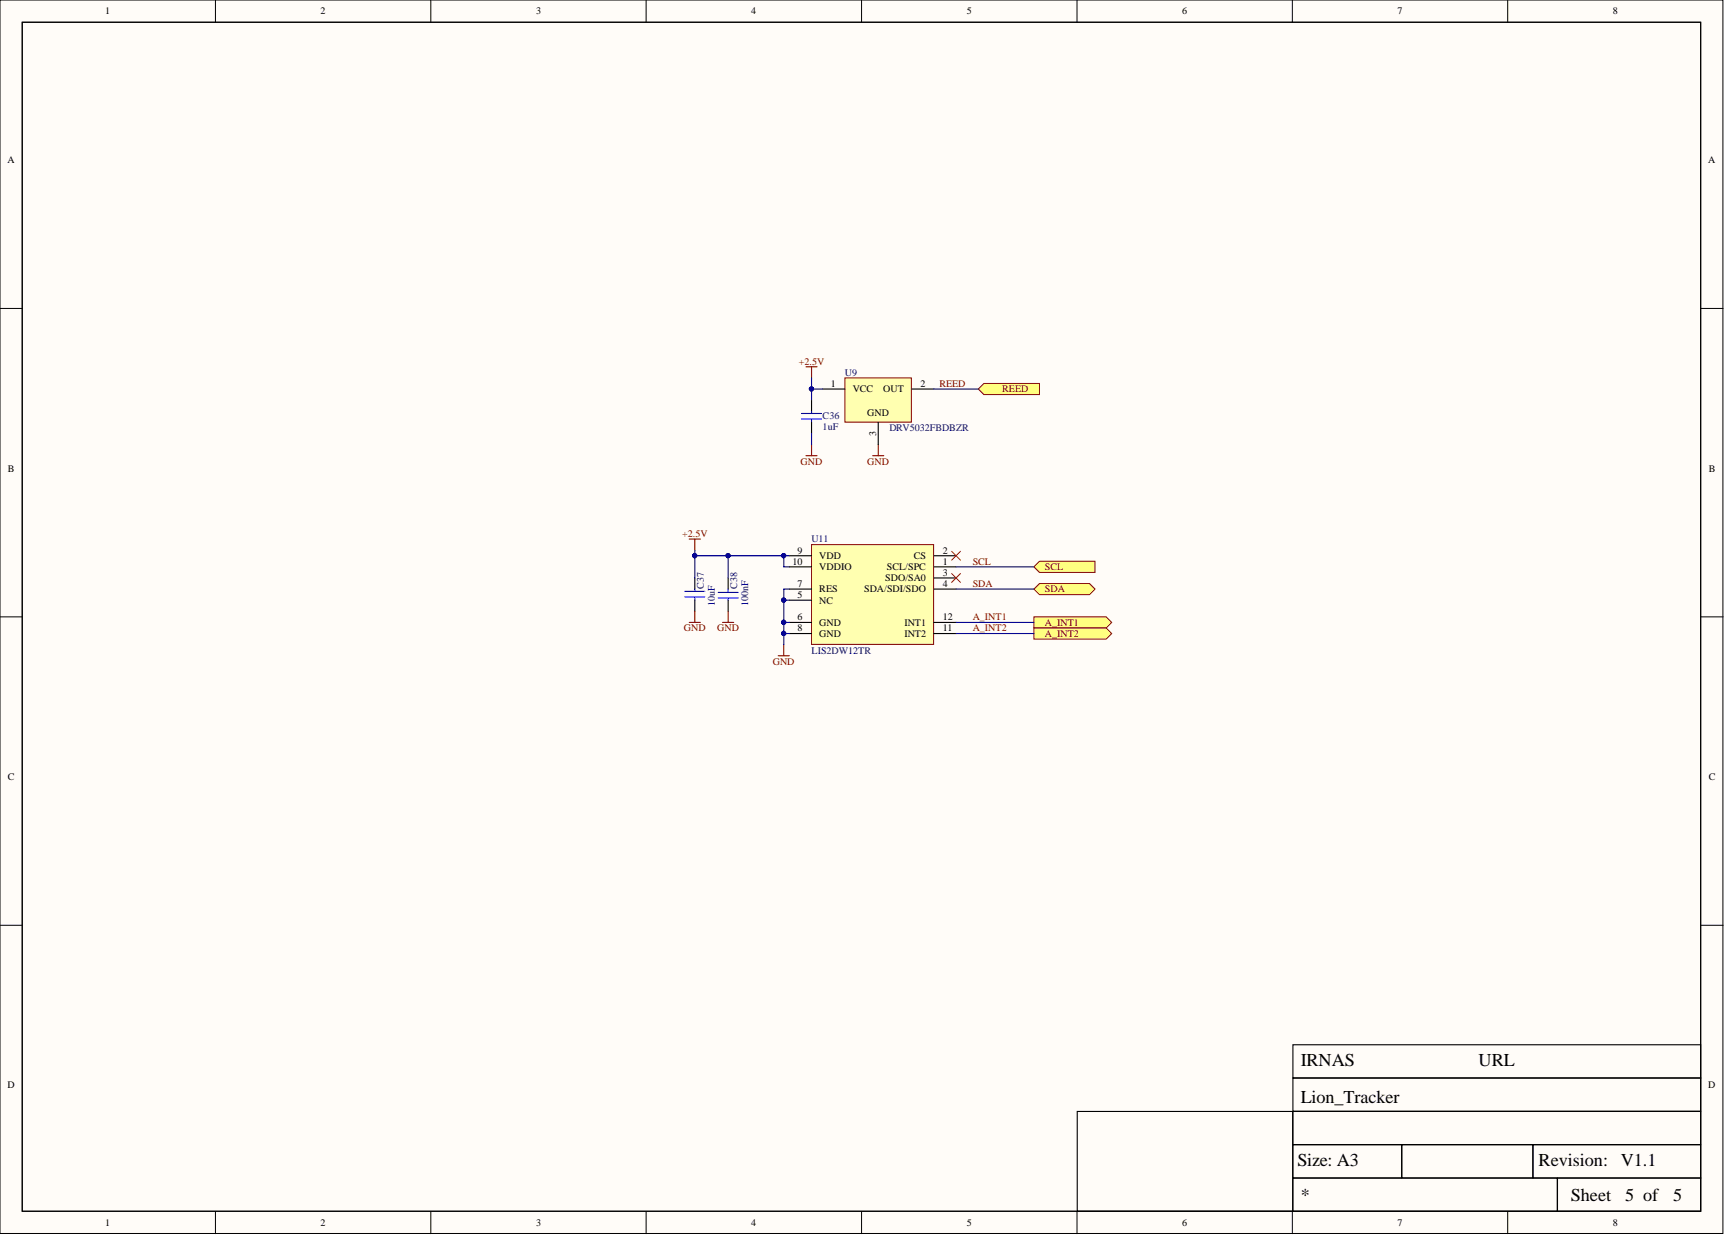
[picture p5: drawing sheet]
<svg xmlns="http://www.w3.org/2000/svg" width="393mm" height="282mm" viewBox="0 0 393 282" stroke-linecap="round" stroke-linejoin="round" font-family="sans-serif">
<g fill="#fffcf8" stroke="#000" stroke-width=".23">
<path d="M0 0h392.9v281.3h-392.9z"/>
<path d="M5.1 5.1h382.7v271.1h-382.7z"/>
</g>
<g fill="none" stroke="#000" stroke-width=".23">
<path d="M49.1 0v5.1M98.2 0v5.1M147.3 0v5.1M196.5 0v5.1M245.6 0v5.1M294.7 0v5.1M343.8 0v5.1M0 70.3h5.1M387.9 70.3h5M0 140.7h5.1M387.9 140.7h5M0 211h5.1"/>
<path d="M387.9 211h5M49.1 276.3v5M98.2 276.3v5M147.3 276.3v5M196.5 276.3v5M245.6 276.3v5M294.7 276.3v5M343.8 276.3v5"/>
</g>
<path d="M5.1 5.1h382.7v271.1h-382.7zM294.8 238.3h93v7.5h-93zM245.6 253.5h49.2v22.7h-49.2zM294.8 253.5h93v7.5h-93zM294.8 245.9h93v7.5h-93zM294.8 261.1h24.8v7.5h-24.8zM294.8 268.7h60.3v7.5h-60.3zM319.7 261.1h29.8v7.5h-29.8zM349.6 261.1h38.2v7.5h-38.2zM355.2 268.7h32.6v7.5h-32.6z" fill="none" stroke="#000" stroke-width=".25"/>
<path d="M185.1 124.2h27.8v22.8h-27.8z" fill="#ffffb0" stroke="#800000" stroke-width=".23"/>
<path d="M180 129.3h5.1M180 126.7h5.1M180 134.3h5.1M180 136.9h5.1M212.9 129.3h5.1M212.9 126.7h5.1M212.9 131.8h5.1M212.9 134.3h5.1M180 144.5h5.1M180 141.9h5.1M212.9 144.5h5.1M212.9 141.9h5.1" fill="none" stroke="#000" stroke-width=".25"/>
<path d="M177.4 149.5h2.6M178.7 147v2.5" fill="none" stroke="#800000" stroke-width=".25"/>
<g fill="#ffff80" stroke="#800000" stroke-width=".23">
<path d="M235.8 129.3l1.2-1.3h12.7v2.5h-12.7z" fill-rule="evenodd"/>
<path d="M235.8 134.3l1.2-1.2h11.4l1.3 1.2-1.3 1.3h-11.4z" fill-rule="evenodd"/>
<path d="M235.8 140.7h16.4l1.3 1.2-1.3 1.3h-16.4z" fill-rule="evenodd"/>
<path d="M235.8 143.2h16.4l1.3 1.3-1.3 1.2h-16.4z" fill-rule="evenodd"/>
</g>
<path d="M156.2 136.1h4.5M156.2 134.8h4.5M158.4 134.3v.5M158.4 136.1v.8M163.8 135.1h4.5M163.8 136.4h4.5M166 134.3v.8M166 136.4v.5" fill="none" stroke="#00f" stroke-width=".25"/>
<path d="M158.4 131.8v2.5M158.4 136.9v2.5M166 131.8v2.5M166 136.9v2.5" fill="none" stroke="#000" stroke-width=".25"/>
<path d="M199 103.9h2.5M200.3 101.4v2.5M157.2 122.9h2.5M158.4 122.9v2.6M158.4 139.4v2.5M166 139.4v2.5M157.2 141.9h2.5M164.8 141.9h2.5" fill="none" stroke="#800000" stroke-width=".25"/>
<path d="M217 125.7l2 2M217 130.8l2 2M219 125.7l-2 2M219 130.8l-2 2" fill="none" stroke="#f00" stroke-width=".23"/>
<path d="M223.1 88.7l1.2-1.3h12.7v2.6h-12.7z" fill-rule="evenodd" fill="#ffff80" stroke="#800000" stroke-width=".23"/>
<path d="M192.7 86.2h15.1v10.1h-15.1z" fill="#ffffb0" stroke="#800000" stroke-width=".23"/>
<path d="M185.1 91.3v2.5M185.1 96.3v2.6M187.6 88.7h5.1M200.3 96.3v5.1M207.9 88.7h5" fill="none" stroke="#000" stroke-width=".25"/>
<path d="M182.8 95.6h4.5M182.8 94.3h4.5M185.1 93.8v.5M185.1 95.6v.7" fill="none" stroke="#00f" stroke-width=".25"/>
<path d="M183.8 83.6h2.5M185.1 83.6v2.6M183.8 103.9h2.5M185.1 101.4v2.5" fill="none" stroke="#800000" stroke-width=".25"/>
<g fill="none" stroke="#000080" stroke-width=".25">
<path d="M185.1 86.2v5.1M185.1 88.7h2.5M185.1 98.9v2.5M212.9 88.7h10.2M158.4 125.5v1.2h20.3M158.4 126.7v5.1M166 126.7v5.1M180 136.9h-1.3v5M180 134.3h-1.3v2.6M180 126.7h-1.3v2.6h1.3M218 134.3h17.8M218 129.3h17.8"/>
<path d="M180 144.5h-1.3v2.5M180 141.9h-1.3v2.6M218 144.5h17.8M218 141.9h17.8"/>
</g>
<g fill="#000080" stroke="#000080" stroke-width=".23">
<circle cx="178.7" cy="144.5" r=".48"/>
<circle cx="178.7" cy="141.9" r=".48"/>
<circle cx="178.7" cy="136.8" r=".48"/>
<circle cx="178.7" cy="126.7" r=".48"/>
<circle cx="166" cy="126.7" r=".48"/>
<circle cx="158.4" cy="126.7" r=".48"/>
<circle cx="185" cy="88.7" r=".48"/>
</g>
<g font-size="4.1">
<text x="296.6" y="243.2">IRNAS</text>
<text x="337.2" y="243.2">URL</text>
<text x="296.6" y="251.6">Lion_Tracker</text>
<text x="295.8" y="266">Size: A3</text>
<text x="350.8" y="266">Revision:</text>
<text x="369.6" y="266">V1.1</text>
<text x="296.6" y="273.9">*</text>
<text x="358.2" y="273.9">Sheet</text>
<text x="370.6" y="273.9">5 of</text>
<text x="381.5" y="273.9">5</text>
</g>
<g font-size="2.3">
<text x="24" y="3.3">1</text>
<text x="73.1" y="3.3">2</text>
<text x="122.2" y="3.3">3</text>
<text x="171.3" y="3.3">4</text>
<text x="220.5" y="3.3">5</text>
<text x="269.6" y="3.3">6</text>
<text x="318.7" y="3.3">7</text>
<text x="367.8" y="3.3">8</text>
<text x="1.7" y="37.2">A</text>
<text x="389.5" y="37.2">A</text>
<text x="189.5" y="88.2">1</text>
<text x="194.4" y="89.5">VCC</text>
<text x="201.4" y="89.5">OUT</text>
<text x="209.9" y="88.2">2</text>
<text x="197.8" y="94.8">GND</text>
<text x="199.8" y="99.5" transform="rotate(-90 199.8 99.5)">3</text>
<text x="1.8" y="107.6">B</text>
<text x="389.6" y="107.6">B</text>
<text x="180.7" y="128.8">10</text>
<text x="181.9" y="126.2">9</text>
<text x="186.8" y="127.5">VDD</text>
<text x="186.8" y="130">VDDIO</text>
<text x="202.2" y="130">SCL/SPC</text>
<text x="208.4" y="127.5">CS</text>
<text x="215" y="128.8">1</text>
<text x="215" y="126.2">2</text>
<text x="215" y="131.3">3</text>
<text x="181.9" y="136.4">5</text>
<text x="181.9" y="133.8">7</text>
<text x="186.8" y="137.6">NC</text>
<text x="186.8" y="135.1">RES</text>
<text x="197.1" y="135.1">SDA/SDI/SDO</text>
<text x="201.9" y="132.6">SDO/SA0</text>
<text x="215" y="133.8">4</text>
<text x="181.9" y="141.4">6</text>
<text x="181.9" y="144">8</text>
<text x="186.8" y="142.7">GND</text>
<text x="206.2" y="142.7">INT1</text>
<text x="215" y="144">11</text>
<text x="215" y="141.4">12</text>
<text x="186.8" y="145.2">GND</text>
<text x="206.2" y="145.2">INT2</text>
<text x="1.8" y="177.9">C</text>
<text x="389.6" y="177.9">C</text>
<text x="1.7" y="248.2">D</text>
<text x="389.5" y="248.2">D</text>
<text x="24" y="279.6">1</text>
<text x="73.1" y="279.6">2</text>
<text x="122.2" y="279.6">3</text>
<text x="171.3" y="279.6">4</text>
<text x="220.5" y="279.6">5</text>
<text x="269.6" y="279.6">6</text>
<text x="318.7" y="279.6">7</text>
<text x="367.8" y="279.6">8</text>
</g>
<g font-size="2.3" fill="#800000">
<text x="182.1" y="83.1">+2.5V</text>
<text x="214.2" y="88.2">REED</text>
<text x="228.5" y="89.5">REED</text>
<text x="182.6" y="106">GND</text>
<text x="197.8" y="106">GND</text>
<text x="155.5" y="122.4">+2.5V</text>
<text x="221.8" y="128.8">SCL</text>
<text x="238.3" y="130">SCL</text>
<text x="221.8" y="133.8">SDA</text>
<text x="238.3" y="135.1">SDA</text>
<text x="155.9" y="144">GND</text>
<text x="163.5" y="144">GND</text>
<text x="221.8" y="141.4">A_INT1</text>
<text x="221.8" y="144">A_INT2</text>
<text x="238.3" y="142.7">A_INT1</text>
<text x="238.3" y="145.2">A_INT2</text>
<text x="176.2" y="151.6">GND</text>
</g>
<g font-size="2.3" fill="#000080">
<text x="192.7" y="85.7">U9</text>
<text x="187.6" y="95.6">C36</text>
<text x="187.6" y="98.1">1uF</text>
<text x="202.8" y="98.3">DRV5032FBDBZR</text>
<text x="185.1" y="123.7">U11</text>
<text x="160.5" y="134.3" transform="rotate(-90 160.5 134.3)">C37</text>
<text x="168.1" y="134.3" transform="rotate(-90 168.1 134.3)">C38</text>
<text x="163" y="138.1" transform="rotate(-90 163 138.1)">10uF</text>
<text x="170.6" y="138.1" transform="rotate(-90 170.6 138.1)">100nF</text>
<text x="185.1" y="149">LIS2DW12TR</text>
</g>
</svg>
